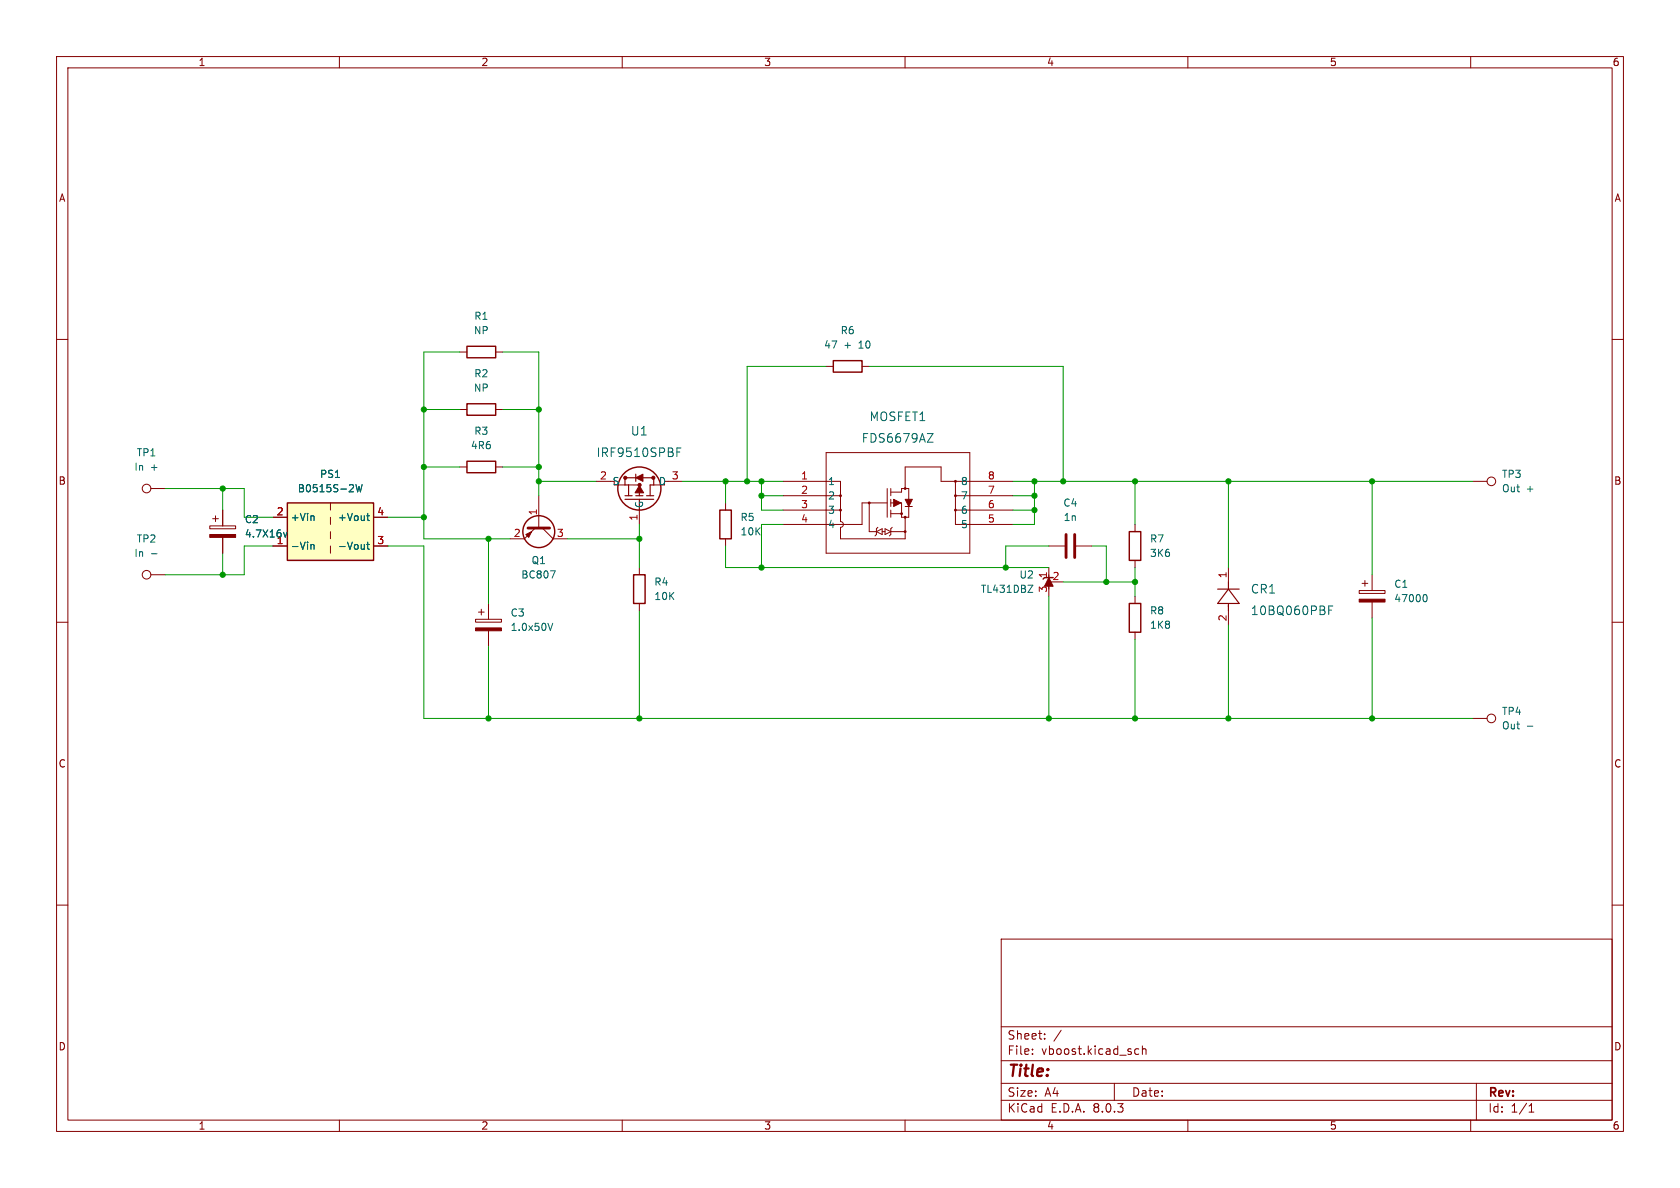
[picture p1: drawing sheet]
<svg xmlns="http://www.w3.org/2000/svg" width="297mm" height="210mm" viewBox="0 0 297 210" stroke-linecap="round" stroke-linejoin="round" font-family="sans-serif">
<g fill="none" stroke="#840000" stroke-width=".18">
<path d="M10 10h277v190h-277zM12 12h273v186h-273zM60 10v2M110 10v2M160 10v2M210 10v2M260 10v2M10 60h2M285 60h2M81.3 72.4h1.2M87.6 72.4h1.3M37.1 93h4.6v.5h-4.6z"/>
<path d="M37.6 91.7h1M38.1 91.2v1M39.4 90.2v2.8M39.4 95v2.8M81.3 82.6h1.2M87.6 82.6h1.3M10 110h2M200.7 105.4v1.3M200.7 111.8v1.2M217.2 100.3v2.6M217.2 108v2.5M285 110h2"/>
<path d="M10 160h2M285 160h2M177 166h108v32h-108zM60 198v2M110 198v2M160 198v2M177 194.5h108M177 191.5h108M177 187.5h108M177 181.5h108M182.5 186.3v.1M182.5 185.5v.1"/>
<path d="M184.7 183.6v.1M184.7 182.8v.1M187.6 182.1l-1.3 2M197 191.5v3M200.7 186.3l.2 .1 .4-.1M201.3 185.5l-.4-.1-.2 .1M202 185.5l.2-.1 .3 .1 .1 .9M202 184.9v1.5M210 198v2M260 198v2M261 191.5v6.5M270.3 196.6h.9"/>
<path d="M270.3 195.5l.4-.4v1.5"/>
</g>
<path d="M215.3 104.1h3.8M217.2 102.9v1.2M217.2 106.7v1.3M217.2 104.1l1.9 2.6h-3.8z" fill="none" stroke="#840000" stroke-width=".2"/>
<path d="M50.1 94.1l.3 .8 .3-.8M234.9 107.8h.5M235.6 107.1h-.7v1.5" fill="none" stroke="#006464" stroke-width=".18"/>
<path d="M37.1 94.5h4.6v.5h-4.6z" fill="#840000" stroke="#840000" stroke-width=".18"/>
<path d="M82.5 71.4h5.1v2h-5.1zM82.5 81.5h5.1v2.1h-5.1zM199.6 106.7h2.1v5.1h-2.1z" fill="none" stroke="#840000" stroke-width=".25"/>
<path d="M50.8 88.9h15.2v10.2h-15.2z" fill="#ffffc2"/>
<g fill="none" stroke="#840000" stroke-width=".25">
<path d="M82.5 61.2h5.1v2h-5.1zM147.3 63.8h5.1v2h-5.1zM50.8 88.9h15.2v10.2h-15.2zM127.3 90.2h2v5.1h-2zM199.6 94h2.1v5.1h-2.1zM112 101.6h2v5.1h-2zM186.2 102.1h-1.5l-.3 .3"/>
<circle cx="95.2" cy="94" r="2.82"/>
<circle cx="113" cy="86.4" r="3.8"/>
<circle cx="148.6" cy="90.2" r=".13"/>
<circle cx="148.6" cy="87.6" r=".13"/>
<circle cx="153.7" cy="88.9" r=".13"/>
<circle cx="159.4" cy="90.8" r=".13"/>
<circle cx="160" cy="94" r=".13"/>
<circle cx="160" cy="91.4" r=".13"/>
<circle cx="160" cy="86.4" r=".13"/>
<circle cx="168.9" cy="90.2" r=".13"/>
<circle cx="168.9" cy="87.6" r=".13"/>
<circle cx="168.9" cy="85.1" r=".13"/>
</g>
<g fill="none" stroke="#840000" stroke-width=".18">
<path d="M81.3 62.2h1.2M87.6 62.2h1.3M146 64.8h1.3M152.4 64.8h1.3M26.7 86.4h2.5M39.4 90.2v2.8M39.4 95v2.8M48.3 96.5h2.5M48.3 91.4h2.5M58.4 88.9v1.3M58.4 91.4v1.3M58.4 94v1.3"/>
<path d="M58.4 96.5v1.3M66 96.5h2.6M66 91.4h2.6M94.6 93.3l-1.9 2h-2.5M95.2 87.6v5.7M95.9 93.3l1.9 2h2.5M105.4 85.1h2.5M108.6 85.7h1.9M111.1 85.7h2l-.1 .4M113 90.2v2.5M115.6 85.7h1.9M118.1 85.1h2.5"/>
<path d="M128.3 88.9v1.3M128.3 95.3v1.2M138.4 85.1h10.2v7.1l.3 .2 .2 .3-.2 .4-.3 .1v2.1h11.4v-3.9M138.4 90.2h10.2M138.4 87.6h10.2M146 80h25.4v17.8h-25.4zM153.7 88.9v5.1h1.2M154.9 94l1.1-.5v1zM155.2 93.2l-.3 .3v1l-.2 .2M156 94h.5M156.5 93.5l1 .5-1 .5zM156.8 88.9h-4.4v3.8h-14"/>
<path d="M156.8 86.4v5M157.5 88.9h1.9v2.5h1.3v-1.9M157.5 87h1.9v-.6h1.3v1.9M157.5 94h2.5M157.5 86.4v1.2M157.5 88.3v1.2M157.5 90.2v1.2M157.5 90.8h1.9M157.7 93.2l-.2 .3v1l-.3 .2M160 89.5h1.3M168.9 85.1v7.6h10.2M168.9 90.2h10.2"/>
<path d="M168.9 87.6h10.2M179.1 85.1h-12.7v-2.5h-6.4v3.8M185.4 96.5h2.8M190.2 96.5h2.8M200.7 92.7v1.3M200.7 99.1v1.2M260.3 85.1h2.6M26.7 101.6h2.5M84.1 109.5h4.5v.5h-4.5zM84.6 108.2h1M85.1 107.7v1M86.4 106.7v2.8"/>
<path d="M86.4 111.5v2.8M113 100.3v1.3M113 106.7v1.3M185.4 101.6v2.5M185.4 100.3v5.1M185.4 102.9h2.6M240.3 104.4h4.6v.5h-4.6zM240.8 103.1h1M241.3 102.6v1M242.6 101.6v2.8M242.6 106.4v2.8M260.3 127h2.6"/>
<circle cx="25.9" cy="86.4" r=".76"/>
<circle cx="263.7" cy="85.1" r=".76"/>
<circle cx="25.9" cy="101.6" r=".76"/>
<circle cx="263.7" cy="127" r=".76"/>
</g>
<g fill="none" stroke="#006464" stroke-width=".18">
<path d="M119.7 79.9h.5M119.7 79.2h.7M163.9 76.6h1.1l-1.1 1.6h1.1M26.8 97.9h1M50.1 94.1l.3 .8 .3-.8M55 96.3v.8M55 96.4l.2-.1h.3v.8M55.3 91.2l.2 .2v.6M62.9 85.7l.3 1.2 .3-.9 .2 .9 .3-1.2M64.8 96.3h.5M64.8 91.2h.5M65 90.7v1.1l.3 .2"/>
<path d="M65 95.8v1.1l.3 .2M96.9 110.2l.4 1.3 .4-1.3M97.3 100.9h.9l-.6 1.3M181.7 103.4h.9l-.9 1.3h.9M251.8 105.2l.1-.1a.68 .68 0 0 1 .4 .6 .68 .68 0 0 1-.4 .7l-.1-.1M270 128.4h1"/>
</g>
<g fill="#840000" stroke="#840000" stroke-width=".18">
<path d="M240.3 105.9h4.6v.5h-4.6z"/>
<path d="M158 88.3l1.3 .6-1.3 .6z"/>
<path d="M160 88.3h1.3l-.6 1.2z"/>
<path d="M93 94.5l1-.5-.5 1z"/>
<path d="M84.1 111h4.5v.5h-4.5z"/>
<path d="M185.4 102.1l.8 1.5h-1.5z"/>
<path d="M113 85.9l.8 1.2h-1.5z"/>
<path d="M112.4 84.5l1.3-.7v1.3z"/>
<circle cx="113.1" cy="85.7" r=".28"/>
<circle cx="110.5" cy="84.5" r=".28"/>
<circle cx="115.5" cy="84.5" r=".28"/>
</g>
<path d="M93.3 93.3h3.9M188.5 94.5v4.1M190 94.5v4.1" fill="none" stroke="#840000" stroke-width=".51"/>
<path d="M110.5 88.3h5.1M110.5 87.6h1.3M112.4 87.6h1.3M112.4 84.5h-1.9v1.2h.6v1.9M112.4 83.8v1.3M113 86.9v.7M113.7 84.5h1.9v1.2h-.7v1.9M114.3 87.6h1.3" fill="none" stroke="#840000" stroke-width=".2"/>
<g fill="none" stroke="#009600" stroke-width=".18">
<path d="M74.9 72.4h6.4M81.3 62.2h-6.4v33.1h15.3M88.9 62.2h6.3v25.4M88.9 72.4h6.3M146 64.8h-13.9v20.3M153.7 64.8h34.3v20.3M29.2 86.4h14v5h5.1M39.4 86.4v3.8M39.4 97.8v3.8M48.3 96.5h-5.1v5.1h-14M68.6 96.5h6.3v30.5h185.4M68.6 91.4h6.3"/>
<path d="M74.9 82.6h6.4M86.4 95.3v11.4M88.9 82.6h6.3M95.2 85.1h10.2M100.3 95.3h12.7M113 92.7v7.6M120.6 85.1h17.8M128.3 85.1v3.8M128.3 96.5v3.8h57.1M134.6 85.1v5.1h3.8M134.6 87.6h3.8M138.4 92.7h-3.8v7.6"/>
<path d="M179.1 85.1h81.2M179.1 87.6h3.8M179.1 90.2h3.8M182.9 85.1v7.6h-3.8M185.4 96.5h-7.6v3.8M193 96.5h2.6v6.4M200.7 85.1v7.6M217.2 85.1v15.2M242.6 85.1v16.5M86.4 114.3v12.7M113 108v19M185.4 105.4v21.6"/>
<path d="M188 102.9h12.7M200.7 100.3v5.1M200.7 113v14M217.2 110.5v16.5M242.6 109.2v17.8"/>
</g>
<g fill="#009600" stroke="#009600" stroke-width=".18">
<circle cx="217.2" cy="127" r=".46"/>
<circle cx="242.6" cy="127" r=".46"/>
<circle cx="195.6" cy="102.9" r=".46"/>
<circle cx="177.8" cy="100.3" r=".46"/>
<circle cx="217.2" cy="85.1" r=".46"/>
<circle cx="200.7" cy="102.9" r=".46"/>
<circle cx="200.7" cy="85.1" r=".46"/>
<circle cx="242.6" cy="85.1" r=".46"/>
<circle cx="185.4" cy="127" r=".46"/>
<circle cx="200.7" cy="127" r=".46"/>
<circle cx="74.9" cy="91.4" r=".46"/>
<circle cx="74.9" cy="82.6" r=".46"/>
<circle cx="86.4" cy="95.3" r=".46"/>
<circle cx="95.2" cy="85.1" r=".46"/>
<circle cx="39.4" cy="101.6" r=".46"/>
<circle cx="39.4" cy="86.4" r=".46"/>
<circle cx="74.9" cy="72.4" r=".46"/>
<circle cx="95.2" cy="82.6" r=".46"/>
<circle cx="95.2" cy="72.4" r=".46"/>
<circle cx="132.1" cy="85.1" r=".46"/>
<circle cx="113" cy="127" r=".46"/>
<circle cx="113" cy="95.3" r=".46"/>
<circle cx="134.6" cy="85.1" r=".46"/>
<circle cx="134.6" cy="87.6" r=".46"/>
<circle cx="134.6" cy="100.3" r=".46"/>
<circle cx="86.4" cy="127" r=".46"/>
<circle cx="128.3" cy="85.1" r=".46"/>
<circle cx="188" cy="85.1" r=".46"/>
<circle cx="182.9" cy="90.2" r=".46"/>
<circle cx="182.9" cy="87.6" r=".46"/>
<circle cx="182.9" cy="85.1" r=".46"/>
</g>
<text font-size="2.8" fill="#840000" x="178" y="190.9">Title:</text>
<g font-size="2.1" fill="#006464">
<text x="111.4" y="77.2">U1</text>
<text x="153.6" y="74.7">MOSFET1</text>
<text x="105.4" y="81">IRF9510SPBF</text>
<text x="152.3" y="78.5">FDS6679AZ</text>
<text x="221" y="105.1">CR1</text>
<text x="221" y="108.9">10BQ060PBF</text>
</g>
<g font-size="2.1" fill="#840000">
<text x="178" y="184">Sheet:</text>
<text x="178" y="186.7">File:</text>
<text x="184.1" y="186.7">vboost.kicad_sch</text>
<text x="178" y="196.9">KiCad</text>
<text x="178" y="194.1">Size:</text>
<text x="184.7" y="194.1">A4</text>
<text x="185.7" y="196.9">E.D.A.</text>
<text x="193.3" y="196.9">8.0.3</text>
<text x="200" y="194.1">Date:</text>
<text x="263" y="194.3">Rev:</text>
<text x="263" y="196.9">Id:</text>
<text x="267.1" y="196.9">1/1</text>
</g>
<g font-size="1.8" fill="#840000">
<text x="35" y="11.9">1</text>
<text x="85" y="11.9">2</text>
<text x="135" y="11.9">3</text>
<text x="185" y="11.9">4</text>
<text x="235" y="11.9">5</text>
<text x="285" y="11.9">6</text>
<text x="10.3" y="35.9">A</text>
<text x="285.3" y="35.9">A</text>
<text x="10.3" y="85.9">B</text>
<text x="285.3" y="85.9">B</text>
<text x="10.3" y="135.9">C</text>
<text x="285.3" y="135.9">C</text>
<text x="10.3" y="185.9">D</text>
<text x="285.3" y="185.9">D</text>
<text x="35" y="199.9">1</text>
<text x="85" y="199.9">2</text>
<text x="135" y="199.9">3</text>
<text x="185" y="199.9">4</text>
<text x="235" y="199.9">5</text>
<text x="285" y="199.9">6</text>
</g>
<g font-size="1.8" fill="#006464">
<text x="83.7" y="59.3">NP</text>
<text x="83.7" y="56.7">R1</text>
<text x="148.5" y="59.3">R6</text>
<text x="145.6" y="61.8">47</text>
<text x="149.2" y="61.8">+</text>
<text x="151.9" y="61.8">10</text>
<text x="83.7" y="69.4">NP</text>
<text x="83.7" y="66.9">R2</text>
<text x="83.7" y="77.1">R3</text>
<text x="23.7" y="83.4">In</text>
<text x="24.1" y="80.9">TP1</text>
<text x="26.6" y="83.4">+</text>
<text x="83.1" y="79.6">4R6</text>
<text x="52.5" y="87.2">B0515S-2W</text>
<text x="56.5" y="84.7">PS1</text>
<text x="108.2" y="86">S</text>
<text x="113.9" y="89.9" transform="rotate(-90 113.9 89.9)">G</text>
<text x="116.4" y="86">D</text>
<text x="146.3" y="86">1</text>
<text x="146.3" y="88.5">2</text>
<text x="169.8" y="88.5">7</text>
<text x="169.8" y="86">8</text>
<text x="187.9" y="89.8">C4</text>
<text x="265.4" y="84.7">TP3</text>
<text x="265.4" y="87.2">Out</text>
<text x="269.8" y="87.2">+</text>
<text x="43.2" y="92.7">C2</text>
<text x="43.2" y="95.2">4.7X16v</text>
<text x="51.3" y="92.3">+Vin</text>
<text x="59.6" y="92.3">+Vout</text>
<text x="130.8" y="92.3">R5</text>
<text x="130.8" y="94.8">10K</text>
<text x="146.3" y="91">3</text>
<text x="146.3" y="93.6">4</text>
<text x="169.8" y="93.6">5</text>
<text x="169.8" y="91">6</text>
<text x="187.9" y="92.3">1n</text>
<text x="23.7" y="98.7">In</text>
<text x="24.1" y="96.1">TP2</text>
<text x="48.8" y="96.3">1</text>
<text x="51.3" y="97.4">-Vin</text>
<text x="59.6" y="97.4">-Vout</text>
<text x="93.9" y="99.9">Q1</text>
<text x="203.2" y="96.1">R7</text>
<text x="203.2" y="98.7">3K6</text>
<text x="92.1" y="102.5">BC807</text>
<text x="115.6" y="103.7">R4</text>
<text x="115.6" y="106.3">10K</text>
<text x="173.3" y="105">TL431DBZ</text>
<text x="180.1" y="102.5">U2</text>
<text x="246.4" y="104.1">C1</text>
<text x="246.4" y="106.7">47000</text>
<text x="90.2" y="109.2">C3</text>
<text x="90.2" y="111.7">1.0x50V</text>
<text x="203.2" y="108.8">R8</text>
<text x="203.2" y="111.4">1K8</text>
<text x="265.4" y="126.6">TP4</text>
<text x="265.4" y="129.1">Out</text>
</g>
<g font-size="1.8" fill="#a90000">
<text x="106" y="84.8">2</text>
<text x="118.7" y="84.8">3</text>
<text x="141.5" y="84.8">1</text>
<text x="141.5" y="87.4">2</text>
<text x="141.5" y="89.9">3</text>
<text x="174.6" y="89.9">6</text>
<text x="174.6" y="87.4">7</text>
<text x="174.6" y="84.8">8</text>
<text x="48.8" y="91.2">2</text>
<text x="66.6" y="91.2">4</text>
<text x="90.7" y="95">2</text>
<text x="95" y="91.2" transform="rotate(-90 95 91.2)">1</text>
<text x="98.4" y="95">3</text>
<text x="112.8" y="92.1" transform="rotate(-90 112.8 92.1)">1</text>
<text x="141.5" y="92.5">4</text>
<text x="174.6" y="92.5">5</text>
<text x="66.6" y="96.3">3</text>
<text x="185.2" y="104.8" transform="rotate(-90 185.2 104.8)">3</text>
<text x="185.2" y="102.3" transform="rotate(-90 185.2 102.3)">1</text>
<text x="186" y="102.6">2</text>
<text x="216.9" y="102.3" transform="rotate(-90 216.9 102.3)">1</text>
<text x="216.9" y="109.9" transform="rotate(-90 216.9 109.9)">2</text>
</g>
</svg>
